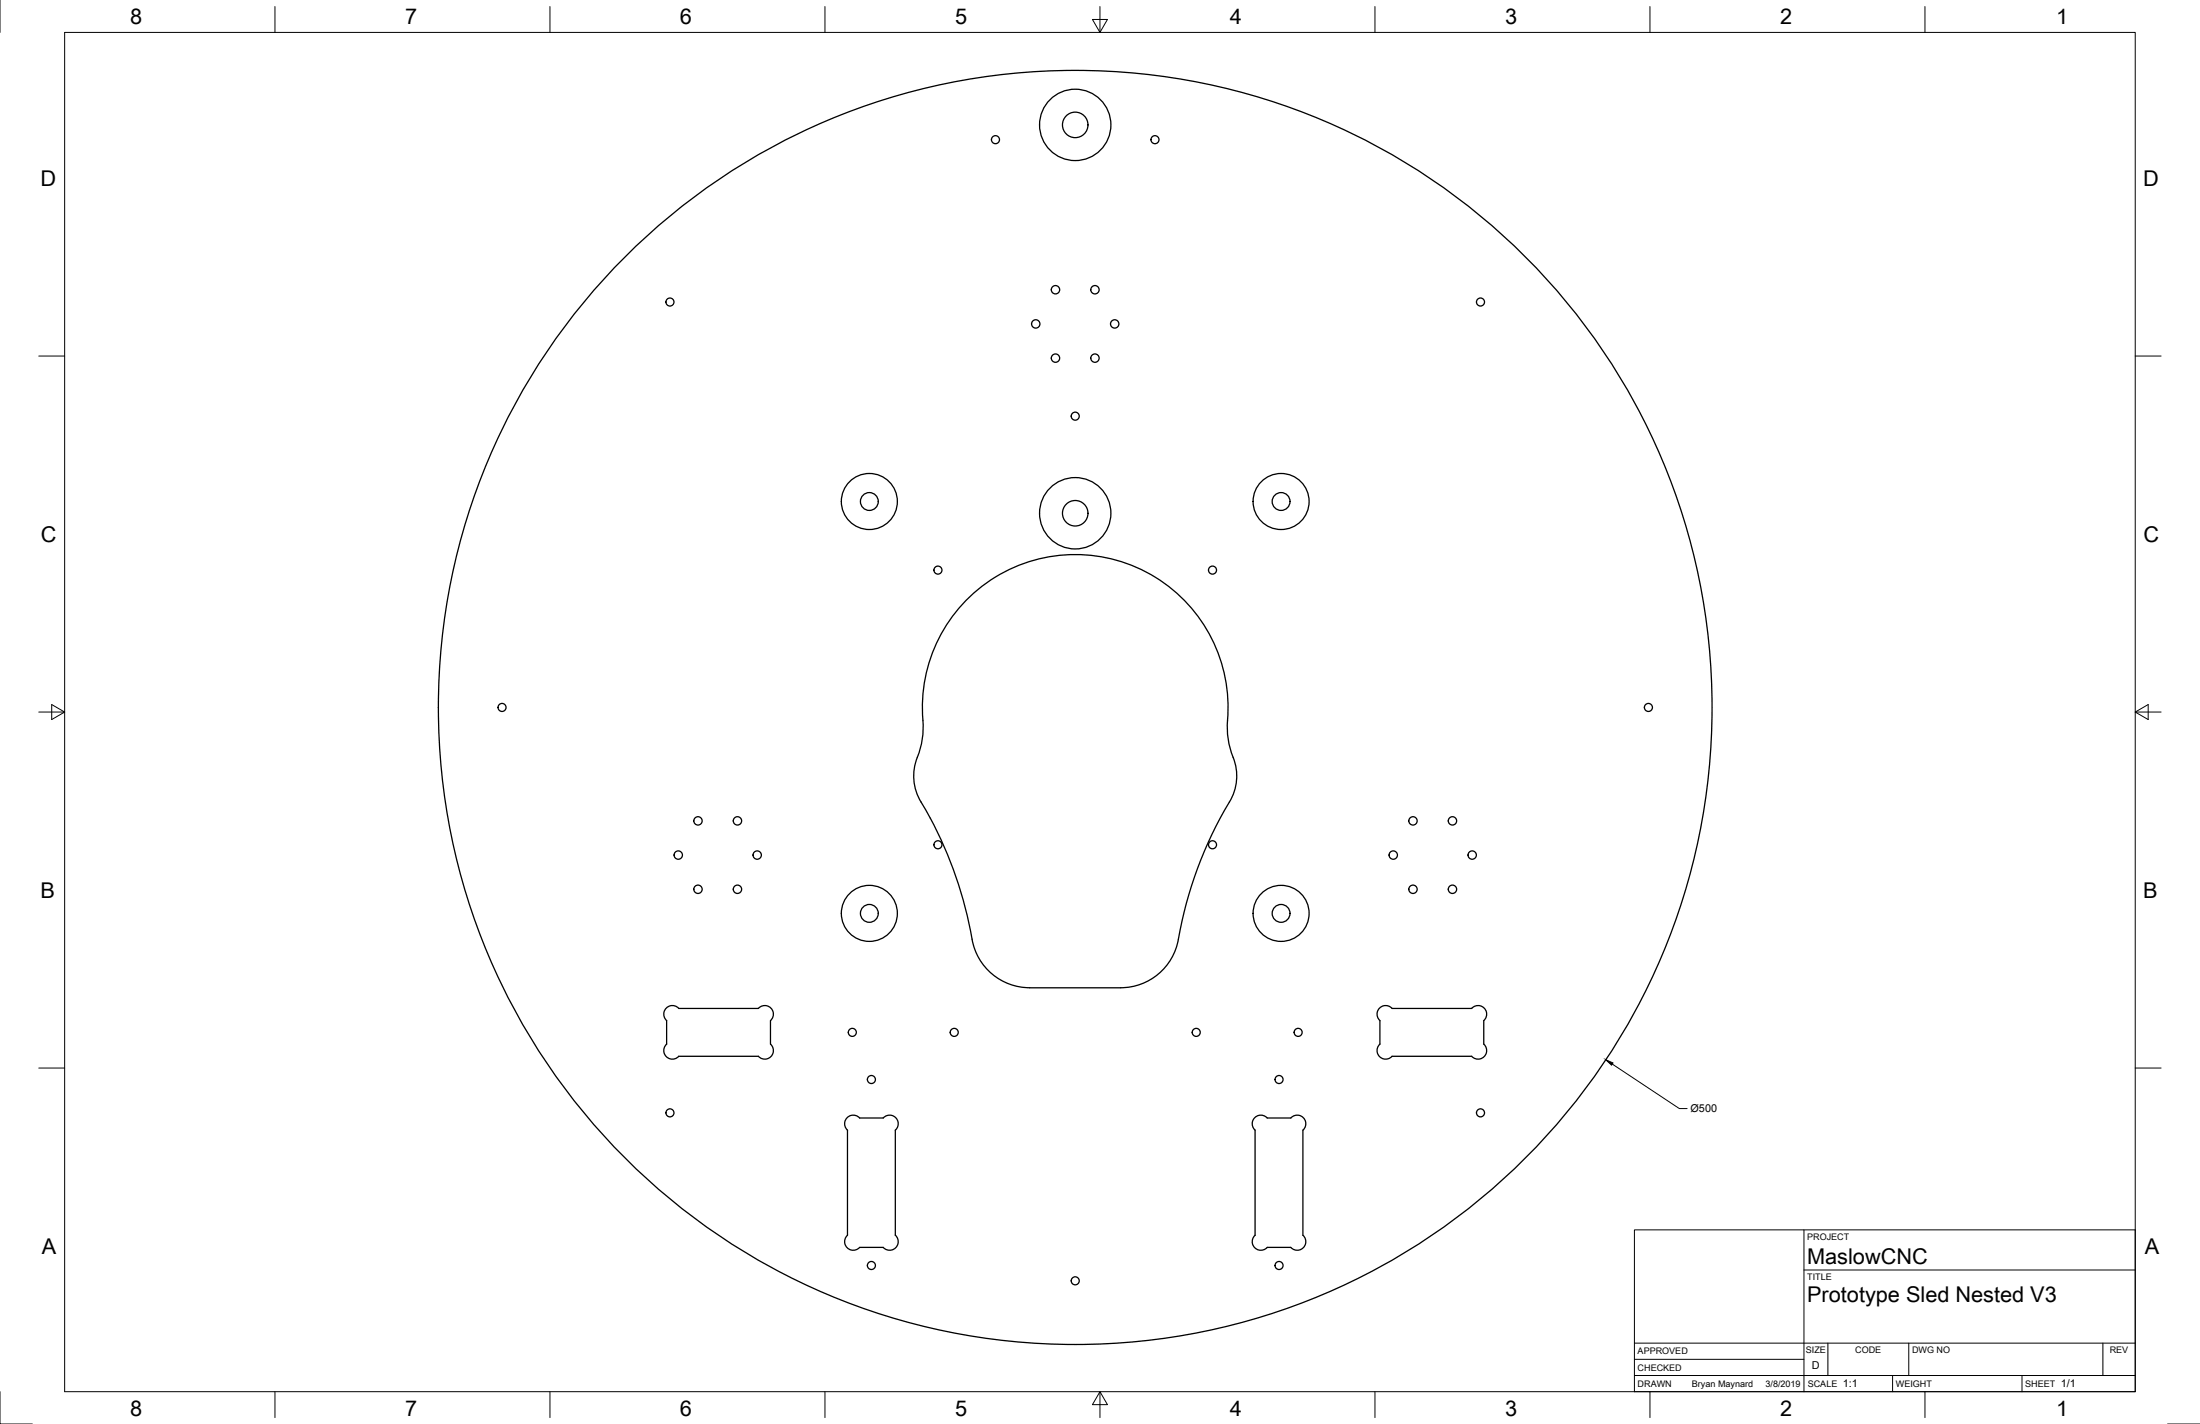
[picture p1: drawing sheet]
<svg xmlns="http://www.w3.org/2000/svg" width="864mm" height="559mm" viewBox="0 0 864 559" stroke-linecap="round" stroke-linejoin="round" font-family="sans-serif">
<!-- layer: Visible -->
<g fill="none" stroke="#000" stroke-width=".51">
<path d="M484.1 297.2a19.5 19.5 0 0 1-1.5 17.5M484.1 297.2a34 34 0 0 1-2.1-17.3 60.1 60.1 0 0 0-62.7-62.2 60.1 60.1 0 0 0-56.9 67.4 37.8 37.8 0 0 1-3.1 14.6 21.2 21.2 0 0 0 3.9 17.8 160.2 160.2 0 0 1 18.8 52.9 23 23 0 0 0 22.2 17.2h35.7a23 23 0 0 0 22.7-19M482.6 314.7a157.7 157.7 0 0 0-20 53.9M297.7 395.7h-31.2a3.4 3.4 0 0 0-5-.1 3.4 3.4 0 0 0 .2 4.9v9.2a3.4 3.4 0 0 0-.1 4.9 3.4 3.4 0 0 0 4.9-.1h31.2M297.7 395.7a3.4 3.4 0 0 1 4.9-.1 3.4 3.4 0 0 1-.1 4.9v9.2a3.4 3.4 0 0 1 .1 4.9 3.4 3.4 0 0 1-4.9-.1M541.5 395.6a3.4 3.4 0 0 1 4.9 .1h31.3a3.4 3.4 0 0 1 4.9-.1 3.4 3.4 0 0 1-.2 4.9l.1 9.2a3.4 3.4 0 0 1 .1 4.9 3.4 3.4 0 0 1-4.9-.1h-31.3a3.4 3.4 0 0 1-4.9 .1 3.4 3.4 0 0 1 .2-4.9v-9.2a3.4 3.4 0 0 1-.2-4.9zM337.4 438.7h9.3a3.4 3.4 0 0 1 4.9-.1 3.4 3.4 0 0 1-.1 4.9v41.3M337.4 438.7a3.4 3.4 0 0 0-4.9-.1 3.4 3.4 0 0 0 .2 4.9v41.3M332.7 484.7a3.4 3.4 0 0 0-.2 4.9 3.4 3.4 0 0 0 4.9-.1M351.5 484.7a3.4 3.4 0 0 1 .1 4.9 3.4 3.4 0 0 1-4.9-.1h-9.3M492.7 484.8v-41.3a3.4 3.4 0 0 1-.2-4.9 3.4 3.4 0 0 1 4.9 .1h9.3a3.4 3.4 0 0 1 4.9-.1 3.4 3.4 0 0 1-.1 4.9v41.3M492.7 484.7a3.4 3.4 0 0 0-.2 4.9 3.4 3.4 0 0 0 4.9-.1h9.3a3.4 3.4 0 0 0 4.9 .1 3.4 3.4 0 0 0-.1-4.9"/>
<circle cx="390.8" cy="54.8" r="1.58"/>
<circle cx="422.1" cy="49" r="5"/>
<circle cx="422.1" cy="49" r="14"/>
<circle cx="453.4" cy="54.8" r="1.58"/>
<circle cx="263" cy="118.5" r="1.58"/>
<circle cx="414.3" cy="113.7" r="1.64"/>
<circle cx="429.8" cy="113.7" r="1.64"/>
<circle cx="581.2" cy="118.5" r="1.58"/>
<circle cx="406.6" cy="127.1" r="1.64"/>
<circle cx="437.6" cy="127.1" r="1.64"/>
<circle cx="414.3" cy="140.5" r="1.64"/>
<circle cx="429.8" cy="140.5" r="1.64"/>
<circle cx="422.1" cy="163.3" r="1.58"/>
<circle cx="341.3" cy="196.8" r="3.5"/>
<circle cx="341.3" cy="196.8" r="11"/>
<circle cx="502.9" cy="196.8" r="3.5"/>
<circle cx="502.9" cy="196.8" r="11"/>
<circle cx="422.1" cy="201.4" r="5"/>
<circle cx="422.1" cy="201.4" r="14"/>
<circle cx="368.2" cy="223.7" r="1.58"/>
<circle cx="476" cy="223.7" r="1.58"/>
<circle cx="197.1" cy="277.6" r="1.58"/>
<circle cx="422.1" cy="277.6" r="250"/>
<circle cx="647.1" cy="277.6" r="1.58"/>
<circle cx="266.2" cy="335.5" r="1.64"/>
<circle cx="274" cy="322.1" r="1.64"/>
<circle cx="289.5" cy="322.1" r="1.64"/>
<circle cx="297.2" cy="335.5" r="1.64"/>
<circle cx="368.2" cy="331.5" r="1.58"/>
<circle cx="476" cy="331.5" r="1.58"/>
<circle cx="546.9" cy="335.5" r="1.64"/>
<circle cx="554.7" cy="322.1" r="1.64"/>
<circle cx="570.2" cy="322.1" r="1.64"/>
<circle cx="577.9" cy="335.5" r="1.64"/>
<circle cx="274" cy="349" r="1.64"/>
<circle cx="289.5" cy="349" r="1.64"/>
<circle cx="341.3" cy="358.4" r="3.5"/>
<circle cx="341.3" cy="358.4" r="11"/>
<circle cx="502.9" cy="358.4" r="3.5"/>
<circle cx="502.9" cy="358.4" r="11"/>
<circle cx="554.7" cy="349" r="1.64"/>
<circle cx="570.2" cy="349" r="1.64"/>
<circle cx="334.6" cy="405.1" r="1.58"/>
<circle cx="374.6" cy="405.1" r="1.58"/>
<circle cx="469.6" cy="405.1" r="1.58"/>
<circle cx="509.6" cy="405.1" r="1.58"/>
<circle cx="263" cy="436.7" r="1.58"/>
<circle cx="342.1" cy="423.6" r="1.58"/>
<circle cx="502.1" cy="423.6" r="1.58"/>
<circle cx="581.2" cy="436.7" r="1.58"/>
<circle cx="342.1" cy="496.6" r="1.58"/>
<circle cx="502.1" cy="496.6" r="1.58"/>
<circle cx="422.1" cy="502.6" r="1.58"/>
</g>
<!-- layer: Border -->
<g fill="none" stroke="#000" stroke-width=".39">
<path d="M0 0v12.7M25.4 12.7h812.8v533.4h-812.8zM107.9 2.6v10.1M215.9 2.6v10.1M323.8 2.6v10.1M428.8 7.6h5.9l-2.9 5.1zM431.8 2.6v10.1M539.7 2.6v10.1M647.7 2.6v10.1M755.6 2.6v10.1M15.2 139.7h10.2M838.2 139.7h10.1"/>
<path d="M15.2 279.4h10.2M20.3 276.5l5.1 2.9-5.1 3zM838.2 279.4l5.1-2.9v5.9zM838.2 279.4h10.1M15.2 419.1h10.2M838.2 419.1h10.1M0 546.1v12.7h12.7M107.9 546.1v10.2M215.9 546.1v10.2M323.8 546.1v10.2M431.8 546.1l2.9 5.1h-5.9zM431.8 546.1v10.2"/>
<path d="M539.7 546.1v10.2M647.7 546.1v10.2M755.6 546.1v10.2M850.9 558.8h12.7"/>
</g>
<!-- layer: Titleblock -->
<path d="M641.6 482.6h196.6v63.5h-196.6zM708.1 498.4h130.1M708.1 482.6v63.5M641.6 539.8h196.6M641.6 533.4h66.5M641.6 527.1h196.6M717.5 527.1v12.7M742.9 539.8v6.3M749.3 527.1v12.7M793.7 539.8v6.3M825.5 527.1v12.7" fill="none" stroke="#000" stroke-width=".39"/>
<!-- layer: Dimensions -->
<path d="M632.9 417.6l26.3 17.4h3.1" fill="none" stroke="#000" stroke-width=".39"/>
<path d="M630.3 415.9l2.9 1.2-.6 .9z" fill="#000" stroke="#000" stroke-width=".39"/>
<g font-size="8.5">
<text x="51.1" y="9.4">8</text>
<text x="159" y="9.4">7</text>
<text x="266.8" y="9.4">6</text>
<text x="374.9" y="9.4">5</text>
<text x="482.7" y="9.4">4</text>
<text x="590.8" y="9.4">3</text>
<text x="698.8" y="9.4">2</text>
<text x="807.1" y="9.4">1</text>
<text x="15.9" y="72.9">D</text>
<text x="841.3" y="72.9">D</text>
<text x="16" y="212.6">C</text>
<text x="841.5" y="212.6">C</text>
<text x="15.9" y="352.3">B</text>
<text x="841.3" y="352.3">B</text>
<text x="16.4" y="492">A</text>
<text x="709.4" y="495.8">MaslowCNC</text>
<text x="841.9" y="492">A</text>
<text x="709.4" y="510.8">Prototype Sled Nested V3</text>
<text x="51.1" y="555.5">8</text>
<text x="159" y="555.5">7</text>
<text x="266.8" y="555.5">6</text>
<text x="374.9" y="555.5">5</text>
<text x="482.7" y="555.5">4</text>
<text x="590.8" y="555.5">3</text>
<text x="698.8" y="555.5">2</text>
<text x="807.1" y="555.5">1</text>
</g>
<g font-size="4.3">
<text x="663.6" y="436.5">Ø500</text>
<text x="711.3" y="537.3">D</text>
<text x="723.4" y="544.5">1:1</text>
<text x="809" y="544.5">1/1</text>
</g>
<g font-size="3.5">
<text x="709.4" y="486.4">PROJECT</text>
<text x="709.4" y="502.2">TITLE</text>
<text x="642.9" y="531.5">APPROVED</text>
<text x="708.9" y="530.9">SIZE</text>
<text x="728.3" y="530.9">CODE</text>
<text x="750.5" y="530.9">DWG NO</text>
<text x="828.2" y="530.9">REV</text>
<text x="642.9" y="537.9">CHECKED</text>
<text x="642.9" y="544.2">DRAWN</text>
<text x="664.1" y="544.2">Bryan Maynard</text>
<text x="693" y="544.2">3/8/2019</text>
<text x="709.6" y="544.2">SCALE</text>
<text x="744.2" y="544.2">WEIGHT</text>
<text x="795" y="544.2">SHEET</text>
</g>
</svg>
